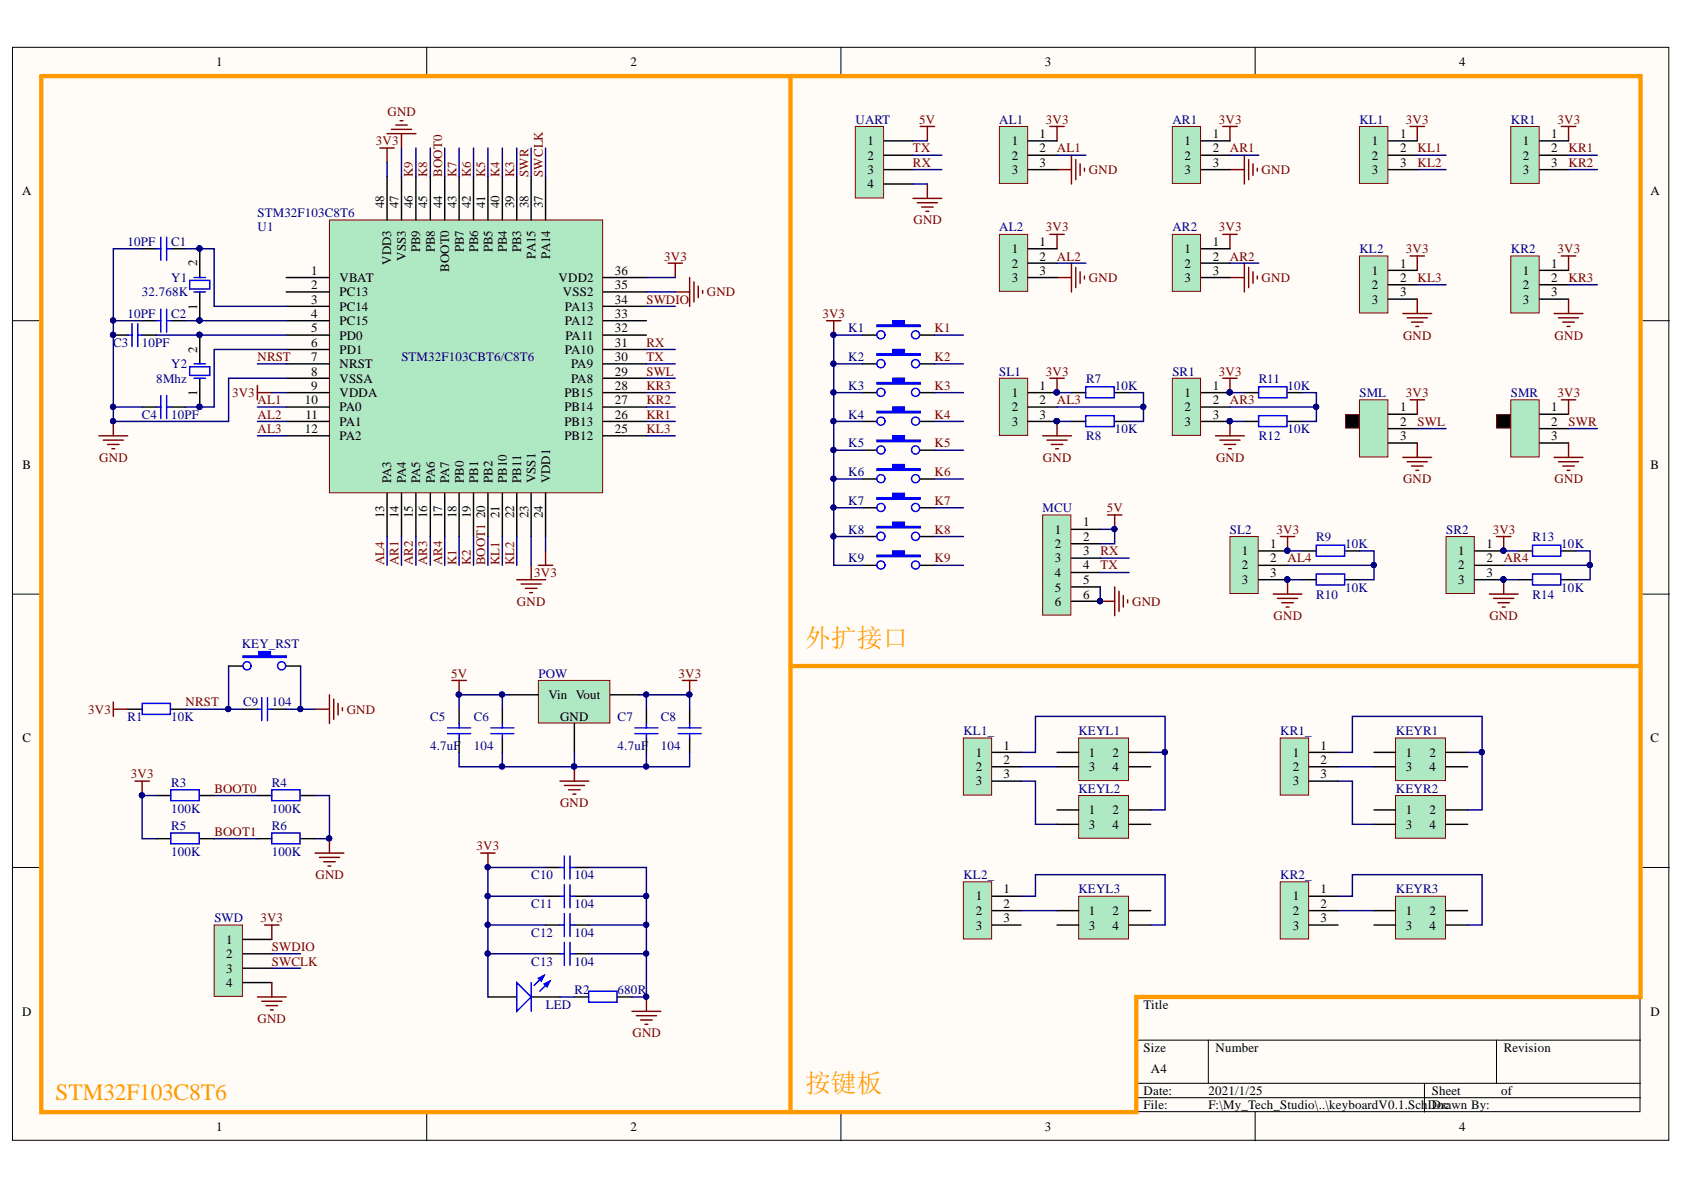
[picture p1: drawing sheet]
# Altium project keyboardV0.1.PrjPCB
1 sheet, 69 parts. Net scope: global (net labels, ports and power ports of the same name join across sheets).
Board file: keyboardV0.1.PcbDoc

## Sheet keyboardV0.1.SchDoc
size A4

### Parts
AL1  SH1.25mm_3P  [SH1.25mm_3P]  (value not drawn)
AL2  SH1.25mm_3P  [SH1.25mm_3P]  (value not drawn)
AR1  SH1.25mm_3P  [SH1.25mm_3P]  (value not drawn)
AR2  SH1.25mm_3P  [SH1.25mm_3P]  (value not drawn)
C1  10PF  [0603_C]
C2  10PF  [0603_C]
C3  10PF  [0603_C]
C4  10PF  [0603_C]
C5  4.7uF  [0603_C]
C6  104  [0603_C]
C7  4.7uF  [0603_C]
C8  104  [0603_C]
C9  104  [0603_C]
C10  104  [0603_C]
C11  104  [0603_C]
C12  104  [0603_C]
C13  104  [0603_C]
K1  KEY_S_6*6  [KEY_S_6*6]  (value not drawn)
K2  KEY_S_6*6  [KEY_S_6*6]  (value not drawn)
K3  KEY_S_6*6  [KEY_S_6*6]  (value not drawn)
K4  KEY_S_6*6  [KEY_S_6*6]  (value not drawn)
K5  KEY_S_6*6  [KEY_S_6*6]  (value not drawn)
K6  KEY_S_6*6  [KEY_S_6*6]  (value not drawn)
K7  KEY_S_6*6  [KEY_S_6*6]  (value not drawn)
K8  KEY_S_6*6  [KEY_S_6*6]  (value not drawn)
K9  KEY_S_6*6  [KEY_S_6*6]  (value not drawn)
KEY_RST  KEY_SMT  [KEY_SMT]  (value not drawn)
KEYL1  KEY  [KEY_6*6]  (value not drawn)
KEYL2  KEY  [KEY_6*6]  (value not drawn)
KEYL3  KEY  [KEY_6*6]  (value not drawn)
KEYR1  KEY  [KEY_6*6]  (value not drawn)
KEYR2  KEY  [KEY_6*6]  (value not drawn)
KEYR3  KEY  [KEY_6*6]  (value not drawn)
KL1  SH1.25mm_3P  [SH1.25mm_3P]  (value not drawn)
KL1_  SH1.25mm_3P  [SH1.25mm_3P]  (value not drawn)
KL2  SH1.25mm_3P  [SH1.25mm_3P]  (value not drawn)
KL2_  SH1.25mm_3P  [SH1.25mm_3P]  (value not drawn)
KR1  SH1.25mm_3P  [SH1.25mm_3P]  (value not drawn)
KR1_  SH1.25mm_3P  [SH1.25mm_3P]  (value not drawn)
KR2  SH1.25mm_3P  [SH1.25mm_3P]  (value not drawn)
KR2_  SH1.25mm_3P  [SH1.25mm_3P]  (value not drawn)
LED  0603_LED  [0603_LED]  (value not drawn)
MCU  SH1.25mm_6P  [SH1.25MM_6P]  (value not drawn)
POW  AMS1117_3.3  [SOT223]  (value not drawn)
R1  10K  [0603_R]
R2  680R  [0603_R]
R3  100K  [0603_R]
R4  100K  [0603_R]
R5  100K  [0603_R]
R6  100K  [0603_R]
R7  10K  [0603_R]
R8  10K  [0603_R]
R9  10K  [0603_R]
R10  10K  [0603_R]
R11  10K  [0603_R]
R12  10K  [0603_R]
R13  10K  [0603_R]
R14  10K  [0603_R]
SL1  SH1.25mm_3P  [SH1.25mm_3P]  (value not drawn)
SL2  SH1.25mm_3P  [SH1.25mm_3P]  (value not drawn)
SML  SWITCH  [SWITCH_SS12F44]  (value not drawn)
SMR  SWITCH  [SWITCH_SS12F44]  (value not drawn)
SR1  SH1.25mm_3P  [SH1.25mm_3P]  (value not drawn)
SR2  SH1.25mm_3P  [SH1.25mm_3P]  (value not drawn)
SWD  Header_2.54_4P  [HDR1_4P]  (value not drawn)
U1  STM32F103C8T6  [LQFP48]
UART  Header_2.54_4P  [HDR1_4P]  (value not drawn)
Y1  32.768K  [XTAL_32.768_3215_2]
Y2  8Mhz  [XTAL_5032_2]

### Blocks framed on the sheet
STM32F103C8T6: C1-C13 KEY_RST LED POW R1-R6 SWD U1 Y1 Y2

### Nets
3V3: AL1.1 AL2.1 AR1.1 AR2.1 C7.1 C8.1 C10.2 C11.2 C12.2 C13.2 K1.1 K2.1 K3.1 K4.1 K5.1 K6.1 K7.1 K8.1 K9.1 KL1.1 KL2.1 KR1.1 KR2.1 LED.A POW.2(Vout) R1.1 R3.2 R5.2 R7.2 R9.2 R11.2 R13.2 SL1.1 SL2.1 SML.1 SMR.1 SR1.1 SR2.1 SWD.1 U1.9(VDDA) U1.24(VDD1) U1.36(VDD2) U1.48(VDD3)
5V: C5.1 C6.1 MCU.1 MCU.2 POW.3(Vin) UART.1
GND: AL1.3 AL2.3 AR1.3 AR2.3 C1.1 C2.1 C3.1 C4.1 C5.2 C6.2 C7.2 C8.2 C9.1 C10.1 C11.1 C12.1 C13.1 KEY_RST.2 KL2.3 KR2.3 MCU.5 MCU.6 POW.1(GND) R2.2 R4.1 R6.1 R8.2 R10.2 R12.2 R14.2 SL1.3 SL2.3 SML.3 SMR.3 SR1.3 SR2.3 SWD.4 U1.8(VSSA) U1.23(VSS1) U1.35(VSS2) U1.47(VSS3) UART.4
AL1: AL1.2 U1.10(PA0)
AL2: AL2.2 U1.11(PA1)
AL3: R7.1 R8.1 SL1.2 U1.12(PA2)
AL4: R9.1 R10.1 SL2.2 U1.13(PA3)
AR1: AR1.2 U1.14(PA4)
AR2: AR2.2 U1.15(PA5)
AR3: R11.1 R12.1 SR1.2 U1.16(PA6)
AR4: R13.1 R14.1 SR2.2 U1.17(PA7)
BOOT0: R3.1 R4.2 U1.44(BOOT0)
BOOT1: R5.1 R6.2 U1.20(PB2)
K1: K1.2 U1.18(PB0)
K2: K2.2 U1.19(PB1)
K3: K3.2 U1.39(PB3)
K4: K4.2 U1.40(PB4)
K5: K5.2 U1.41(PB5)
K6: K6.2 U1.42(PB6)
K7: K7.2 U1.43(PB7)
K8: K8.2 U1.45(PB8)
K9: K9.2 U1.46(PB9)
KL1: KL1.2 U1.21(PB10)
KL2: KL1.3 U1.22(PB11)
KL3: KL2.2 U1.25(PB12)
KR1: KR1.2 U1.26(PB13)
KR2: KR1.3 U1.27(PB14)
KR3: KR2.2 U1.28(PB15)
NRST: C9.2 KEY_RST.1 R1.2 U1.7(NRST)
RX: MCU.3 U1.31(PA10) UART.3
SWCLK: SWD.3 U1.37(PA14)
SWDIO: SWD.2 U1.34(PA13)
SWL: SML.2 U1.29(PA8)
SWR: SMR.2 U1.38(PA15)
TX: MCU.4 U1.30(PA9) UART.2
NetC1_2: C1.2 U1.3(PC14) Y1.2(OSC2)
NetC2_2: C2.2 U1.4(PC15) Y1.1(OSC1)
NetC3_2: C3.2 U1.5(PD0) Y2.2(OSC2)
NetC4_2: C4.2 U1.6(PD1) Y2.1(OSC1)
NetKEYL1_2: KEYL1.2 KEYL2.2 KL1_.1
NetKEYL1_3: KEYL1.3 KL1_.2
NetKEYL2_3: KEYL2.3 KL1_.3
NetKEYL3_1: KEYL3.1 KL2_.2
NetKEYL3_4: KEYL3.4 KL2_.1
NetKEYR1_2: KEYR1.2 KEYR2.2 KR1_.1
NetKEYR1_3: KEYR1.3 KR1_.2
NetKEYR2_3: KEYR2.3 KR1_.3
NetKEYR3_1: KEYR3.1 KR2_.2
NetKEYR3_4: KEYR3.4 KR2_.1
NetLED_K: LED.K R2.1

Not connected (* = marked no-connect by the designer): KEYL1 1 4; KEYL2 1 4; KEYL3 2 3; KEYR1 1 4; KEYR2 1 4; KEYR3 2 3; KL2_ 3; KR2_ 3; U1 1(VBAT) 2(PC13) 32(PA11) 33(PA12)

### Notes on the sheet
- 外扩接口
- 按键板
